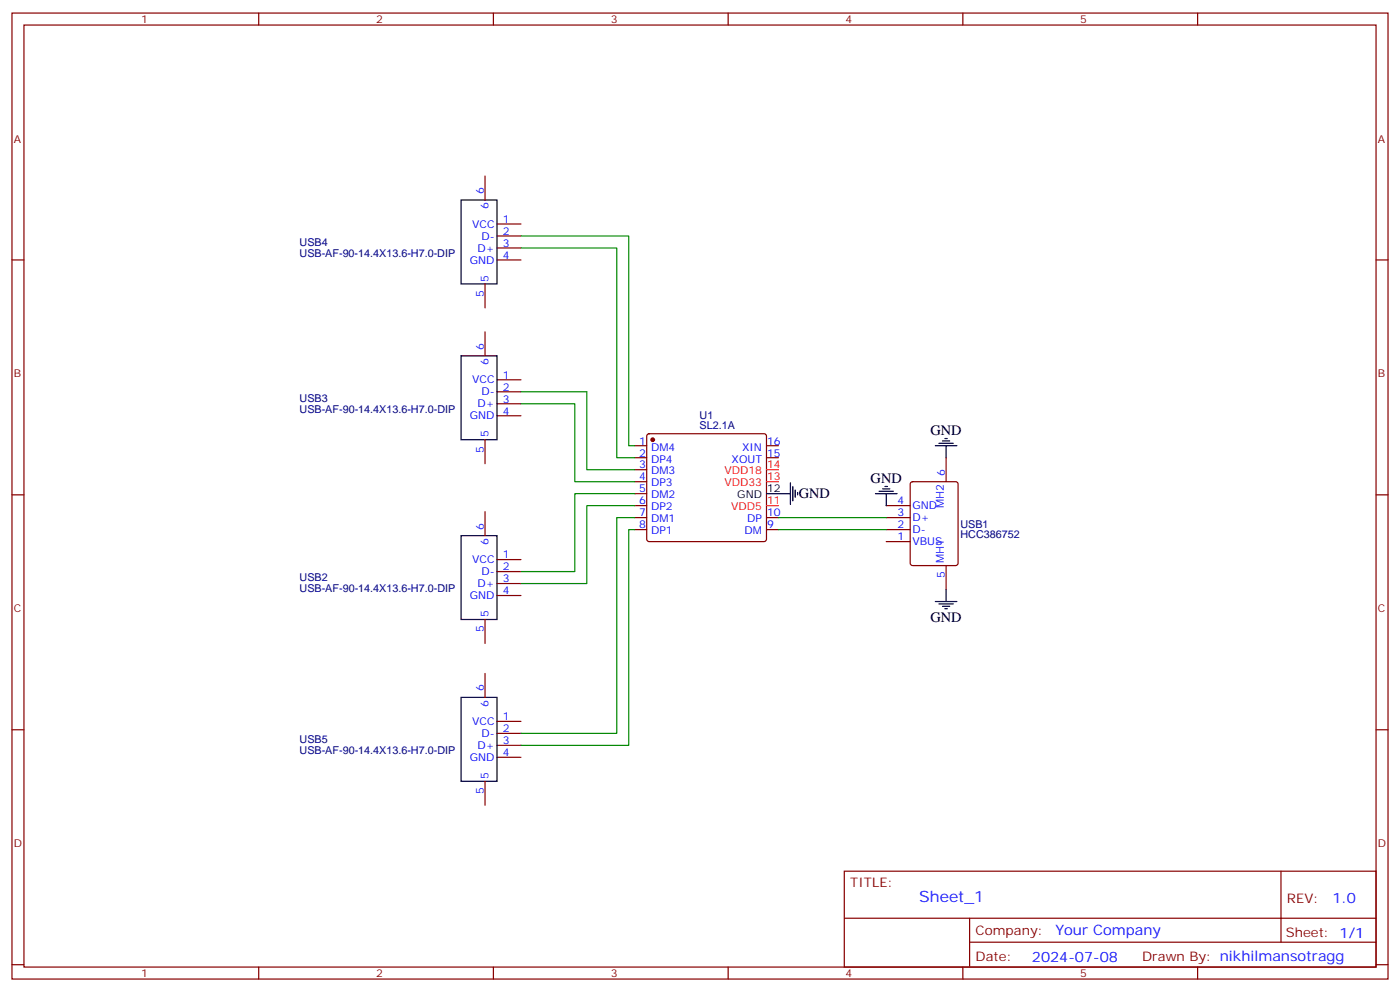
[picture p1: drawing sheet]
<svg xmlns="http://www.w3.org/2000/svg" width="412mm" height="292mm" viewBox="0 0 412 292" stroke-linecap="round" stroke-linejoin="round" font-family="sans-serif">
<g fill="none" stroke="#870000" stroke-width=".35">
<path d="M3.5 3.8h405.4v284.4h-405.4zM7.1 7.4h398.2v277.3h-398.2zM76.2 3.8v3.6M145.3 3.8v3.6M214.5 3.8v3.6M283.6 3.8v3.6M352.8 3.8v3.6M142.9 51.8v7.1M3.5 76.5h3.6M146.4 76.5h7.1M146.4 65.9h7.1M146.4 69.5h7.1"/>
<path d="M146.4 73h7.1M405.3 76.5h3.6M142.9 83.6v7M142.9 97.7v7M146.4 111.8h7.1M146.4 115.3h7.1M146.4 118.9h7.1M142.9 129.4v7.1M146.4 122.4h7.1M187 131.2h3.5M187 134.7h3.5M187 138.3h3.5"/>
<path d="M190.7 127.9l.5-.2h33.9l.5 .2 .2 .5v30.3l-.3 .5-.4 .2h-33.9l-.5-.2-.2-.5v-30.3zM225.8 131.2h3.5M225.8 134.7h3.5M278.7 134.7v7.1M3.5 145.7h3.6M142.9 150.6v7.1M187 148.8h3.5M187 152.4h3.5M187 155.9h3.5M187 141.8h3.5M187 145.3h3.5M225.8 152.4h3.5"/>
<path d="M225.8 155.9h3.5M261.1 148.8h7M261.1 152.4h7M261.1 155.9h7M261.1 159.4h7M268.3 142l.5-.2h12.7l.7 .4v23.6l-.4 .6-13 .1-.6-.5-.1-23.5zM405.3 145.7h3.6M146.4 164.7h7.1M146.4 168.2h7.1M146.4 171.8h7.1M146.4 175.3h7.1M278.7 166.5v7"/>
<path d="M142.9 182.4v7M142.9 198.2v7.1M3.5 214.8h3.6M146.4 212.3h7.1M146.4 215.9h7.1M146.4 219.4h7.1M405.3 214.8h3.6M142.9 230v7M146.4 222.9h7.1M248.7 256.4h156.6v28.3h-156.6zM377.3 256.5v20.8M248.7 270.3h156.5"/>
<path d="M285.6 277.3h119.6M285.6 270.3v14.1M3.5 284h3.6M76.2 284.7v3.5M145.3 284.7v3.5M214.5 284.7v3.5M283.6 284.7v3.5M352.8 284.7v3.5M405.3 284h3.6"/>
</g>
<g fill="none" stroke="#000" stroke-width=".35">
<path d="M135.8 58.9h10.6v24.7h-10.6zM135.8 104.7h10.6v24.7h-10.6zM275.5 131.2h6.4M276.6 130.5h4.2M277.6 129.8h2.2M278.3 129.1h.7M278.7 131.2v3.5M135.8 157.7h10.6v24.7h-10.6zM225.8 145.3h7M232.8 142.1v6.4M233.5 143.2v4.2M234.2 144.3v2.1"/>
<path d="M234.9 145v.7M257.9 145.3h6.3M258.9 144.6h4.3M260 143.9h2.1M260.7 143.2h.7M261.1 145.3v3.5M275.5 177.1h6.4M276.6 177.8h4.2M277.6 178.5h2.2M278.3 179.2h.7M278.7 173.5v3.6M135.8 205.3h10.6v24.7h-10.6z"/>
</g>
<circle cx="192.3" cy="129.4" r=".53" fill="#870000" stroke="#870000" stroke-width=".35"/>
<path d="M225.8 138.3h3.5M225.8 148.8h3.5M225.8 141.8h3.5" fill="none" stroke="#f00" stroke-width=".35"/>
<path d="M153.5 73h28.2v61.7h5.3M153.5 69.5h31.7v61.7h1.8M153.5 118.9h15.8v22.9h17.7M153.5 115.3h19.4v23h14.1M187 152.4h-5.3v63.5h-28.2M187 155.9h-1.8v63.5h-31.7M187 148.8h-14.1v23h-19.4M187 145.3h-17.7v22.9h-15.8M229.3 152.4h31.8M229.3 155.9h31.8" fill="none" stroke="#008700" stroke-width=".35"/>
<text font-size="4.6" fill="#00f" x="270.8" y="265.5">Sheet_1</text>
<g font-size="4.2">
<text x="274.1" y="128">GND</text>
<text x="256.5" y="142.1">GND</text>
<text x="235.3" y="146.7">GND</text>
<text x="274.1" y="183.1">GND</text>
</g>
<g font-size="4.2" fill="#00f">
<text x="392.5" y="265.7">1.0</text>
<text x="310.9" y="275.3">Your Company</text>
<text x="304" y="283.1">2024-07-08</text>
</g>
<g font-size="3.9" fill="#800">
<text x="250.5" y="261">TITLE:</text>
<text x="379.1" y="265.7">REV:</text>
<text x="287.4" y="275.2">Company:</text>
<text x="378.7" y="275.8">Sheet: 1/1</text>
<text x="287.4" y="282.9">Date:</text>
<text x="336.4" y="283">Drawn By: nikhilmansotragg</text>
</g>
<g font-size="3.2" fill="#800">
<text x="41.6" y="6.8">1</text>
<text x="110.8" y="6.8">2</text>
<text x="179.9" y="6.8">3</text>
<text x="249.1" y="6.8">4</text>
<text x="318.2" y="6.8">5</text>
<text x="4.1" y="41.9">A</text>
<text x="405.9" y="41.9">A</text>
<text x="4.1" y="111.1">B</text>
<text x="405.9" y="111.1">B</text>
<text x="4.1" y="180.2">C</text>
<text x="405.9" y="180.2">C</text>
<text x="4.1" y="249.4">D</text>
<text x="405.9" y="249.4">D</text>
<text x="41.6" y="287.7">1</text>
<text x="110.8" y="287.7">2</text>
<text x="179.9" y="287.7">3</text>
<text x="249.1" y="287.7">4</text>
<text x="318.2" y="287.7">5</text>
</g>
<g font-size="3.2" fill="#00f">
<text x="142.5" y="57.1" transform="rotate(-90 142.5 57.1)">6</text>
<text x="143.9" y="61.6" transform="rotate(-90 143.9 61.6)">6</text>
<text x="148.2" y="65.6">1</text>
<text x="139.1" y="67">VCC</text>
<text x="141.8" y="70.5">D-</text>
<text x="148.2" y="69.1">2</text>
<text x="138.4" y="77.6">GND</text>
<text x="140.7" y="74">D+</text>
<text x="148.2" y="72.6">3</text>
<text x="148.2" y="76.2">4</text>
<text x="143.9" y="82.9" transform="rotate(-90 143.9 82.9)">5</text>
<text x="142.5" y="87.4" transform="rotate(-90 142.5 87.4)">5</text>
<text x="142.5" y="103" transform="rotate(-90 142.5 103)">6</text>
<text x="143.9" y="107.5" transform="rotate(-90 143.9 107.5)">6</text>
<text x="139.1" y="112.9">VCC</text>
<text x="148.2" y="111.4">1</text>
<text x="140.7" y="119.9">D+</text>
<text x="141.8" y="116.4">D-</text>
<text x="148.2" y="115">2</text>
<text x="148.2" y="118.5">3</text>
<text x="138.4" y="123.4">GND</text>
<text x="148.2" y="122">4</text>
<text x="143.9" y="128.7" transform="rotate(-90 143.9 128.7)">5</text>
<text x="188.3" y="130.8">1</text>
<text x="226" y="130.8">16</text>
<text x="142.5" y="133.2" transform="rotate(-90 142.5 133.2)">5</text>
<text x="188.3" y="134.4">2</text>
<text x="188.3" y="137.9">3</text>
<text x="191.8" y="132.6">DM4</text>
<text x="191.8" y="136.1">DP4</text>
<text x="215.5" y="136.1">XOUT</text>
<text x="218.6" y="132.6">XIN</text>
<text x="226" y="134.4">15</text>
<text x="188.3" y="141.4">4</text>
<text x="191.8" y="139.7">DM3</text>
<text x="191.8" y="143.2">DP3</text>
<text x="278.3" y="140" transform="rotate(-90 278.3 140)">6</text>
<text x="188.3" y="145">5</text>
<text x="188.3" y="148.5">6</text>
<text x="191.8" y="146.7">DM2</text>
<text x="264.3" y="148.5">4</text>
<text x="268.8" y="149.9">GND</text>
<text x="278" y="149.6" transform="rotate(-90 278 149.6)">MH2</text>
<text x="142.5" y="155.9" transform="rotate(-90 142.5 155.9)">6</text>
<text x="188.3" y="152">7</text>
<text x="188.3" y="155.5">8</text>
<text x="191.8" y="150.2">DP2</text>
<text x="191.8" y="153.8">DM1</text>
<text x="220.1" y="153.8">DP</text>
<text x="226" y="155.5">9</text>
<text x="226" y="152">10</text>
<text x="264.3" y="152">3</text>
<text x="264.3" y="155.5">2</text>
<text x="268.8" y="153.4">D+</text>
<text x="143.9" y="160.4" transform="rotate(-90 143.9 160.4)">6</text>
<text x="191.8" y="157.3">DP1</text>
<text x="219.4" y="157.3">DM</text>
<text x="264.3" y="159.1">1</text>
<text x="268.8" y="157">D-</text>
<text x="268.8" y="160.5">VBUS</text>
<text x="139.1" y="165.8">VCC</text>
<text x="148.2" y="164.4">1</text>
<text x="148.2" y="167.9">2</text>
<text x="278" y="165.8" transform="rotate(-90 278 165.8)">MH1</text>
<text x="140.7" y="172.8">D+</text>
<text x="141.8" y="169.3">D-</text>
<text x="148.2" y="171.4">3</text>
<text x="278.3" y="170.3" transform="rotate(-90 278.3 170.3)">5</text>
<text x="138.4" y="176.4">GND</text>
<text x="148.2" y="174.9">4</text>
<text x="143.9" y="181.6" transform="rotate(-90 143.9 181.6)">5</text>
<text x="142.5" y="186.1" transform="rotate(-90 142.5 186.1)">5</text>
<text x="142.5" y="203.5" transform="rotate(-90 142.5 203.5)">6</text>
<text x="143.9" y="208" transform="rotate(-90 143.9 208)">6</text>
<text x="139.1" y="213.4">VCC</text>
<text x="148.2" y="212">1</text>
<text x="148.2" y="215.5">2</text>
<text x="140.7" y="220.5">D+</text>
<text x="141.8" y="216.9">D-</text>
<text x="148.2" y="219">3</text>
<text x="138.4" y="224">GND</text>
<text x="148.2" y="222.6">4</text>
<text x="142.5" y="233.8" transform="rotate(-90 142.5 233.8)">5</text>
<text x="143.9" y="229.3" transform="rotate(-90 143.9 229.3)">5</text>
</g>
<g font-size="3.2" fill="#000080">
<text x="88.2" y="75.5">USB-AF-90-14.4X13.6-H7.0-DIP</text>
<text x="88.2" y="72.3">USB4</text>
<text x="88.2" y="118.2">USB3</text>
<text x="88.2" y="121.4">USB-AF-90-14.4X13.6-H7.0-DIP</text>
<text x="206.1" y="123.2">U1</text>
<text x="206.1" y="126.4">SL2.1A</text>
<text x="282.9" y="155.3">USB1</text>
<text x="282.9" y="158.5">HCC386752</text>
<text x="88.2" y="171.1">USB2</text>
<text x="88.2" y="174.3">USB-AF-90-14.4X13.6-H7.0-DIP</text>
<text x="88.2" y="222">USB-AF-90-14.4X13.6-H7.0-DIP</text>
<text x="88.2" y="218.8">USB5</text>
</g>
<g font-size="3.2" fill="#f00">
<text x="226" y="137.9">14</text>
<text x="213.4" y="143.2">VDD33</text>
<text x="213.4" y="139.7">VDD18</text>
<text x="226" y="141.4">13</text>
<text x="226" y="148.5">11</text>
<text x="215.4" y="150.2">VDD5</text>
</g>
<g font-size="3.2">
<text x="217.2" y="146.7">GND</text>
<text x="226" y="145">12</text>
</g>
</svg>
